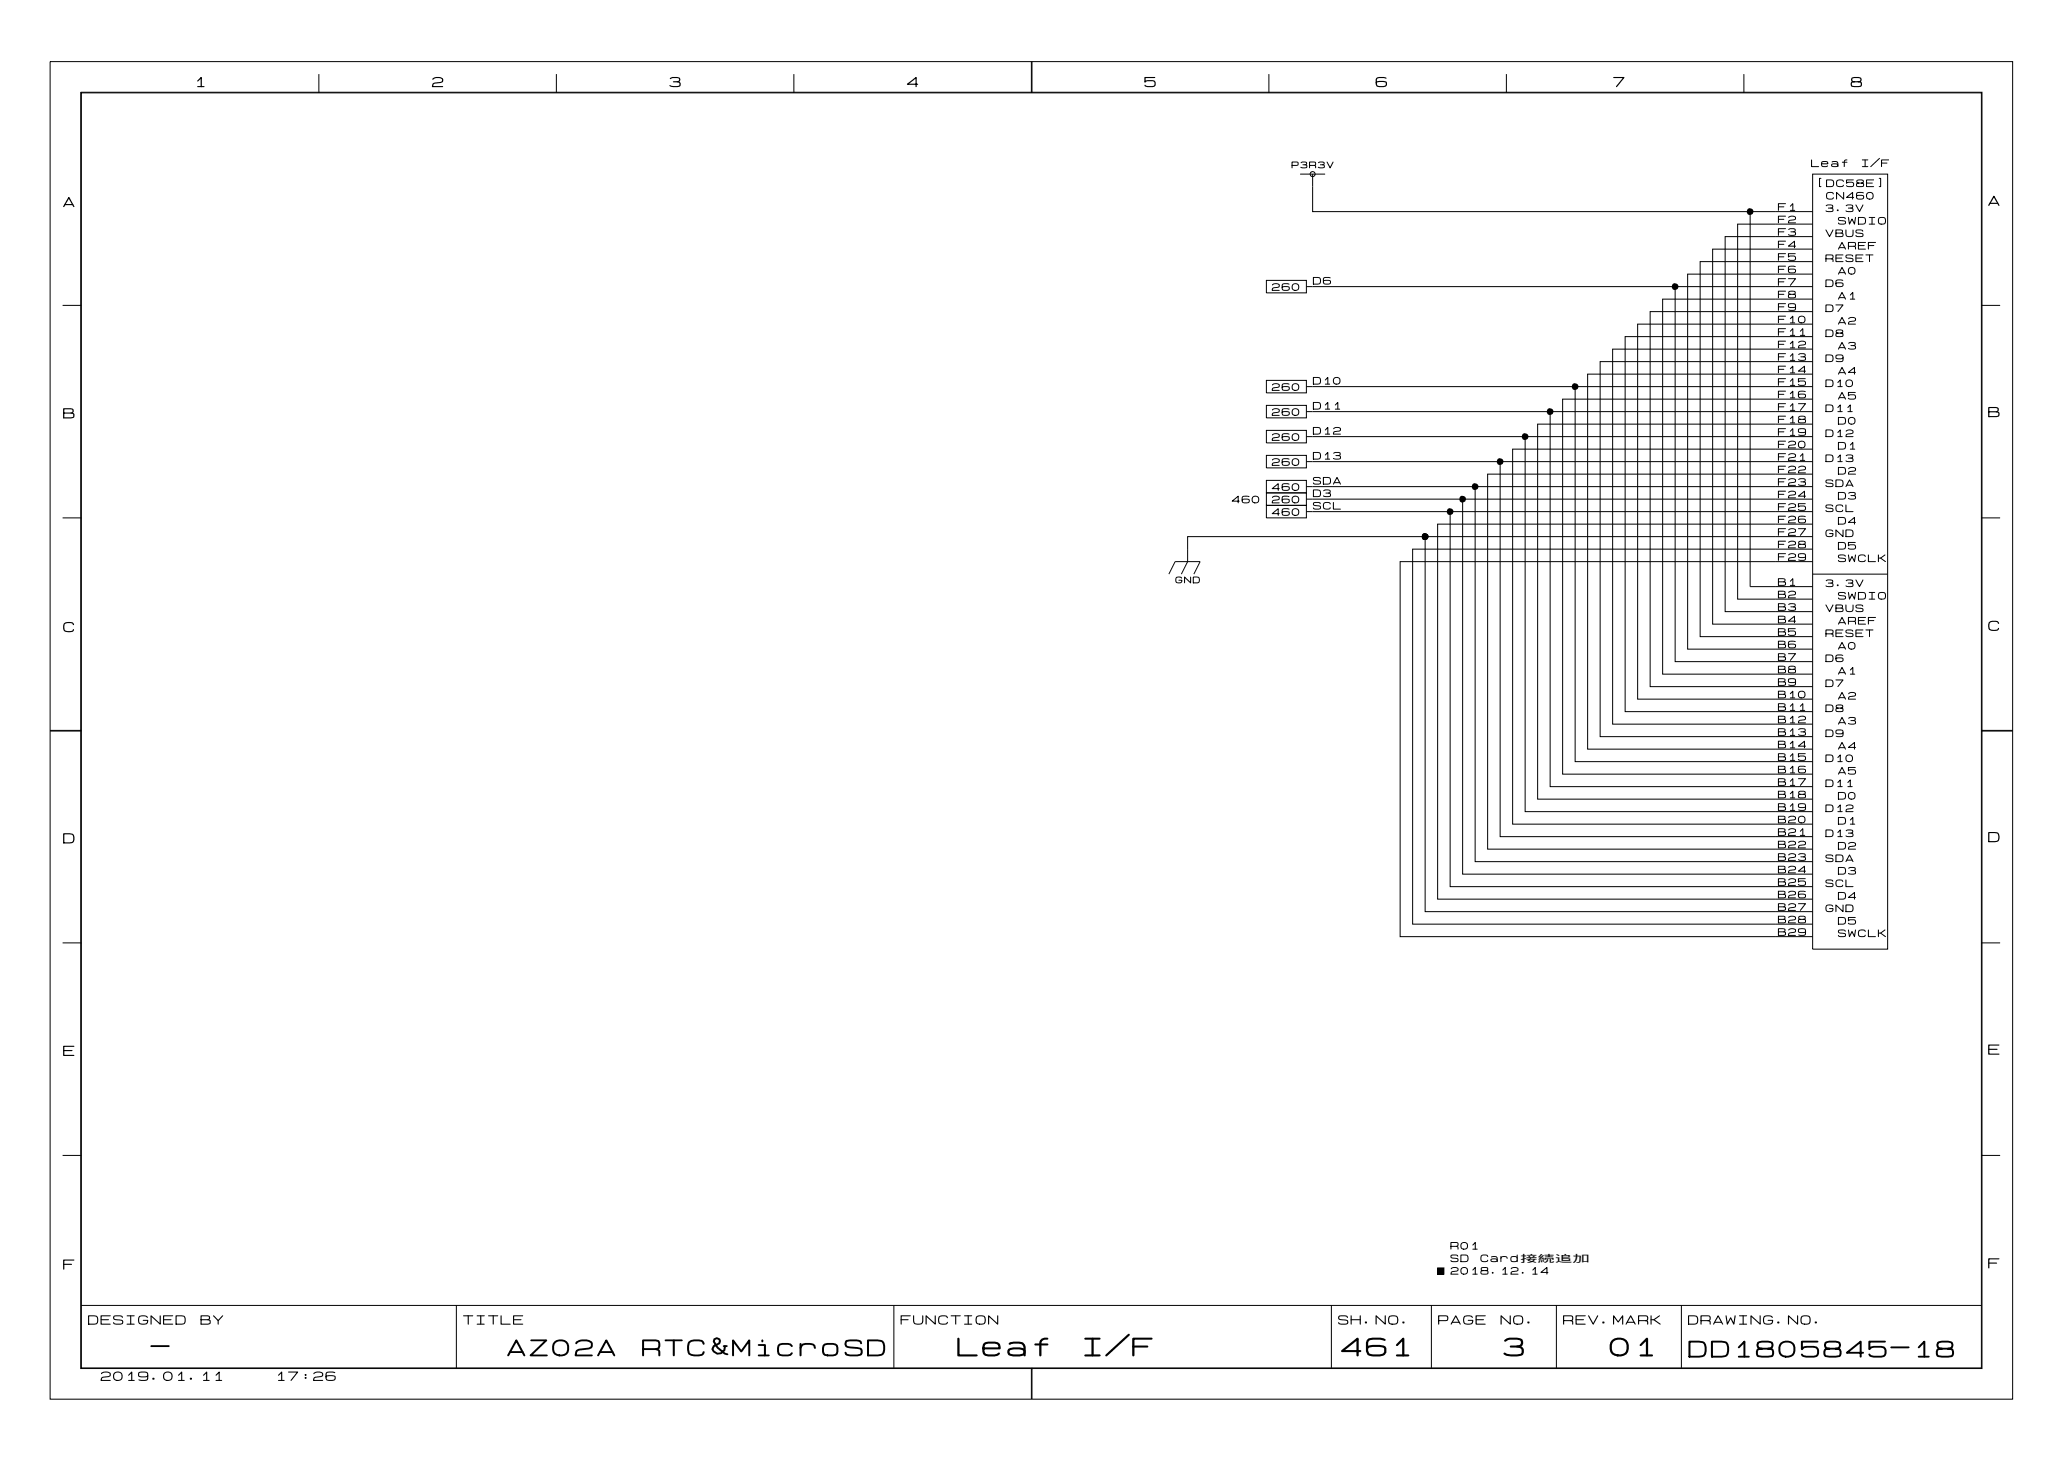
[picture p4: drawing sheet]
<svg xmlns="http://www.w3.org/2000/svg" width="297mm" height="210mm" viewBox="0 0 297 210" stroke-linecap="round" stroke-linejoin="round" font-family="sans-serif">
<g fill="none" stroke="#000" stroke-width=".14">
<path d="M7.2 8.9h282v192.1h-282zM11.6 13.3h273.2v183.3h-273.2zM11.7 13.3h273v183.2h-273zM45.8 10.6v2.7M79.9 10.6v2.7M114.1 10.6v2.7M148.2 8.9v4.4M148.3 8.9v4.4M182.3 10.6v2.7M216.4 10.6v2.7M250.6 10.6v2.7M186.8 25h3.6"/>
<path d="M188.6 25v5.4h71.8M251.4 30.4v53.9h3.6M260.4 25h10.8v111.4h-10.8zM260.4 32.2h-10.7v53.9h5.3M260.4 35.8h-14.3v53.9h8.9M260.4 34h-12.5v53.9h7.1M260.4 39.4h-17.9v53.9h12.5M260.4 37.6h-16.1v53.9h10.7M9 43.9h2.7M181.9 54.6h5.8v1.8h-5.8zM181.9 58.2h5.8v1.8h-5.8zM181.9 40.3h5.8v1.8h-5.8z"/>
<path d="M187.7 59.1h35M187.7 55.5h38.6M240.7 41.2h-53M255 53.8h-26.9v53.8h26.9M255 57.3h-30.5v53.9h30.5M255 57.3h5.4M255 53.8h5.4M260.4 52h-30.5v53.8h25.1M260.4 55.5h-34.1v53.9h28.7M260.4 48.4h-26.9v53.8h21.5M260.4 59.1h-37.7v53.9h32.3M260.4 43h-21.5v53.9h16.1"/>
<path d="M260.4 41.2h-19.7v53.9h14.3M260.4 46.6h-25.1v53.8h19.7M260.4 44.8h-23.3v53.9h17.9M260.4 50.2h-28.7v53.8h23.3M284.7 43.9h2.7M9 74.4h2.7M170.6 78.9v1.8l-.9 1.8M181.9 70.8h5.8v1.8h-5.8zM181.9 72.6h5.8v1.8h-5.8zM181.9 69h5.8v1.8h-5.8zM181.9 65.4h5.8v1.8h-5.8zM181.9 61.8h5.8v1.8h-5.8z"/>
<path d="M187.7 69.9h.9M187.7 66.3h27.8M187.7 71.7h.9M187.7 62.7h31.4M187.7 73.5h.9M188.6 69.9h23.3M188.6 73.5h19.7M188.6 71.7h21.5M204.8 77.1h-34.2v1.8M204.8 77.1v53.9h55.6M204.8 77.1h50.2M255 69.9h5.4"/>
<path d="M255 71.7h5.4M255 75.3h5.4M255 73.5h5.4M255 78.9h5.4M255 77.1h5.4M255 75.3h-48.4v53.9h53.8M255 69.9h-43.1v53.9h48.5M255 73.5h-46.7v53.9h52.1M255 78.9h-52v53.9h57.4M255 71.7h-44.9v53.9h50.3M260.4 66.3h-44.9v53.9h39.5M260.4 68.1h-46.7v53.9h41.3"/>
<path d="M260.4 64.5h-43.1v53.9h43.1M260.4 60.9h-39.5v53.9h39.5M260.4 62.7h-41.3v53.9h41.3M284.7 74.4h2.7M167.9 82.5l.9-1.8h3.6l-.9 1.8M255 80.7h-53.8v53.9h59.2M255 91.5h5.4M255 89.7h5.4M255 87.9h5.4M255 86.1h5.4M255 98.6h5.4M255 84.3h5.4"/>
<path d="M255 96.9h5.4M255 95.1h5.4M255 93.3h5.4M255 80.7h5.4M260.4 82.5h10.8M7.2 105h4.5M7.2 104.9h4.5M255 109.4h5.4M255 102.2h5.4M255 107.6h5.4M255 100.4h5.4M255 105.8h5.4"/>
<path d="M255 104h5.4M255 113h5.4M255 111.2h5.4M284.7 104.9h4.5M284.7 105h4.5M9 135.5h2.7M255 122h5.4M255 120.2h5.4M284.7 135.5h2.7M9 166h2.7M284.7 166h2.7M11.7 187.6h273"/>
<path d="M65.6 187.6v8.9M128.4 187.6v8.9M148.2 196.5v4.5M148.3 196.5v4.5M191.3 187.6v8.9M205.7 187.6v8.9M206.6 182.2h.8v.9h-.8zM223.6 187.6v8.9M241.6 187.6v8.9"/>
<circle cx="188.6" cy="25" r=".36"/>
</g>
<path d="M251.2 30l.2-.1 .5 .2v.3l-.1 .3-.4 .2-.3-.1-.1-.3v-.3zM222.4 58.7l.3-.1 .4 .3 .1 .2-.1 .4-.4 .1-.3-.1-.2-.2 .1-.3zM226 55.1h.3l.4 .2 .1 .2-.1 .4-.5 .1-.2-.1-.2-.2 .1-.3zM240.4 40.8l.3-.1 .4 .2 .1 .3-.2 .3-.4 .2-.3-.1-.1-.3v-.3zM204.5 76.7l.2-.1 .5 .2v.3l-.1 .3-.4 .2-.3-.1-.1-.3v-.3zM208 73.1l.3-.1 .4 .2 .1 .3-.1 .3-.4 .2-.3-.1-.1-.3v-.3zM209.8 71.3l.3-.1 .4 .2 .1 .3-.1 .3-.4 .2-.3-.1-.1-.3v-.3zM211.6 69.5l.3-.1 .4 .2 .1 .3-.1 .3-.4 .2-.3-.1-.1-.3v-.3zM215.2 65.9l.3-.1 .4 .2 .1 .3-.1 .3-.4 .2-.3-.1-.1-.2v-.4zM218.8 62.3l.3-.1 .4 .2 .1 .3-.1 .4-.4 .1-.3-.1-.1-.2v-.3zM206.6 182.2h.8v.9h-.8z" fill="#000"/>
<g font-size="3.6">
<text x="137.4" y="195.4">Leaf</text>
<text x="155.4" y="195.4">I/F</text>
<text x="192.5" y="195.4">461</text>
<text x="215.9" y="195.4">3</text>
<text x="231.1" y="195.4">01</text>
</g>
<g font-size="3.2">
<text x="21.6" y="195.3">-</text>
<text x="72.8" y="195.3">AZ02A</text>
<text x="92.1" y="195.3">RTC&amp;MicroSD</text>
<text x="242.5" y="195.5">DD1805845-18</text>
</g>
<g font-size="2">
<text x="27.9" y="12.8">1</text>
<text x="62" y="12.8">2</text>
<text x="96.1" y="12.8">3</text>
<text x="130.2" y="12.8">4</text>
<text x="164.3" y="12.8">5</text>
<text x="197.6" y="12.8">6</text>
<text x="231.7" y="12.8">7</text>
<text x="265.8" y="12.8">8</text>
<text x="285.6" y="29.8">A</text>
<text x="9" y="30">A</text>
<text x="9" y="60.4">B</text>
<text x="285.6" y="60.2">B</text>
<text x="9" y="91.1">C</text>
<text x="285.6" y="90.9">C</text>
<text x="9" y="121.4">D</text>
<text x="285.6" y="121.3">D</text>
<text x="9" y="152">E</text>
<text x="285.6" y="151.8">E</text>
<text x="9" y="182.7">F</text>
<text x="285.6" y="182.5">F</text>
</g>
<g font-size="1.8">
<text x="12.6" y="190.6">DESIGNED</text>
<text x="28.7" y="190.6">BY</text>
<text x="66.5" y="190.6">TITLE</text>
<text x="129.3" y="190.6">FUNCTION</text>
<text x="192.2" y="190.6">SH.NO.</text>
<text x="206.6" y="190.6">PAGE</text>
<text x="215.5" y="190.6">NO.</text>
<text x="224.5" y="190.6">REV.MARK</text>
<text x="242.5" y="190.6">DRAWING.NO.</text>
<text x="14.4" y="198.6">2019.01.11</text>
<text x="39.5" y="198.6">17:26</text>
</g>
<g font-size="1.4">
<text x="260.2" y="24.2">Leaf</text>
<text x="260.9" y="27.1">[DC58E]</text>
<text x="262.3" y="28.9">CN460</text>
<text x="267.3" y="24.2">I/F</text>
<text x="255.4" y="35.9">F4</text>
<text x="255.4" y="34.1">F3</text>
<text x="255.4" y="32.3">F2</text>
<text x="255.4" y="30.5">F1</text>
<text x="262.2" y="34.2">VBUS</text>
<text x="262.2" y="30.7">3.3V</text>
<text x="264" y="32.4">SWDIO</text>
<text x="182.7" y="42">260</text>
<text x="188.6" y="41.1">D6</text>
<text x="255.4" y="41.2">F7</text>
<text x="255.4" y="39.5">F6</text>
<text x="255.4" y="37.7">F5</text>
<text x="262.2" y="37.8">RESET</text>
<text x="262.2" y="41.4">D6</text>
<text x="264" y="39.6">A0</text>
<text x="264" y="36">AREF</text>
<text x="255.4" y="46.6">F10</text>
<text x="255.4" y="44.8">F9</text>
<text x="255.4" y="43">F8</text>
<text x="262.2" y="45">D7</text>
<text x="264" y="43.2">A1</text>
<text x="264" y="46.8">A2</text>
<text x="255.4" y="48.4">F11</text>
<text x="255.4" y="50.2">F12</text>
<text x="255.4" y="52">F13</text>
<text x="255.4" y="53.8">F14</text>
<text x="262.2" y="48.6">D8</text>
<text x="262.2" y="52.2">D9</text>
<text x="264" y="50.4">A3</text>
<text x="182.7" y="56.3">260</text>
<text x="182.7" y="59.9">260</text>
<text x="188.6" y="55.4">D10</text>
<text x="188.6" y="59">D11</text>
<text x="255.4" y="55.6">F15</text>
<text x="255.4" y="57.4">F16</text>
<text x="255.4" y="59.2">F17</text>
<text x="262.2" y="55.8">D10</text>
<text x="262.2" y="59.4">D11</text>
<text x="264" y="57.6">A5</text>
<text x="264" y="54">A4</text>
<text x="182.7" y="63.5">260</text>
<text x="188.6" y="62.6">D12</text>
<text x="255.4" y="61">F18</text>
<text x="255.4" y="62.8">F19</text>
<text x="255.4" y="64.6">F20</text>
<text x="262.2" y="63">D12</text>
<text x="264" y="61.2">D0</text>
<text x="264" y="64.8">D1</text>
<text x="182.7" y="70.7">460</text>
<text x="182.7" y="67.1">260</text>
<text x="188.6" y="69.8">SDA</text>
<text x="188.6" y="66.2">D13</text>
<text x="188.6" y="71.6">D3</text>
<text x="255.4" y="66.4">F21</text>
<text x="255.4" y="68.2">F22</text>
<text x="255.4" y="70">F23</text>
<text x="255.4" y="71.8">F24</text>
<text x="262.2" y="70.2">SDA</text>
<text x="262.2" y="66.6">D13</text>
<text x="264" y="72">D3</text>
<text x="264" y="68.4">D2</text>
<text x="176.9" y="72.5">460</text>
<text x="182.7" y="72.5">260</text>
<text x="182.7" y="74.3">460</text>
<text x="188.6" y="73.4">SCL</text>
<text x="255.4" y="73.6">F25</text>
<text x="255.4" y="75.4">F26</text>
<text x="255.4" y="77.2">F27</text>
<text x="262.2" y="77.3">GND</text>
<text x="262.2" y="73.8">SCL</text>
<text x="264" y="75.6">D4</text>
<text x="255.4" y="79">F28</text>
<text x="255.4" y="80.8">F29</text>
<text x="264" y="79.1">D5</text>
<text x="264" y="80.9">SWCLK</text>
<text x="255.4" y="84.4">B1</text>
<text x="255.4" y="86.1">B2</text>
<text x="255.4" y="87.9">B3</text>
<text x="255.4" y="89.7">B4</text>
<text x="262.2" y="84.5">3.3V</text>
<text x="262.2" y="88.1">VBUS</text>
<text x="264" y="86.3">SWDIO</text>
<text x="264" y="89.9">AREF</text>
<text x="255.4" y="91.5">B5</text>
<text x="255.4" y="93.3">B6</text>
<text x="255.4" y="95.1">B7</text>
<text x="262.2" y="91.7">RESET</text>
<text x="262.2" y="95.3">D6</text>
<text x="264" y="93.5">A0</text>
<text x="255.4" y="96.9">B8</text>
<text x="255.4" y="98.7">B9</text>
<text x="255.4" y="100.5">B10</text>
<text x="262.2" y="98.9">D7</text>
<text x="264" y="97.1">A1</text>
<text x="264" y="100.7">A2</text>
<text x="255.4" y="102.3">B11</text>
<text x="255.4" y="104.1">B12</text>
<text x="255.4" y="105.9">B13</text>
<text x="255.4" y="107.7">B14</text>
<text x="262.2" y="106.1">D9</text>
<text x="262.2" y="102.5">D8</text>
<text x="264" y="104.3">A3</text>
<text x="264" y="107.9">A4</text>
<text x="255.4" y="109.5">B15</text>
<text x="255.4" y="111.3">B16</text>
<text x="255.4" y="113.1">B17</text>
<text x="262.2" y="109.7">D10</text>
<text x="262.2" y="113.3">D11</text>
<text x="264" y="111.5">A5</text>
<text x="255.4" y="114.9">B18</text>
<text x="255.4" y="116.7">B19</text>
<text x="255.4" y="118.5">B20</text>
<text x="262.2" y="116.9">D12</text>
<text x="264" y="115.1">D0</text>
<text x="264" y="118.7">D1</text>
<text x="255.4" y="120.3">B21</text>
<text x="255.4" y="122.1">B22</text>
<text x="255.4" y="123.9">B23</text>
<text x="255.4" y="125.7">B24</text>
<text x="262.2" y="120.5">D13</text>
<text x="262.2" y="124">SDA</text>
<text x="264" y="122.2">D2</text>
<text x="264" y="125.8">D3</text>
<text x="255.4" y="127.5">B25</text>
<text x="255.4" y="129.3">B26</text>
<text x="255.4" y="131">B27</text>
<text x="262.2" y="131.2">GND</text>
<text x="262.2" y="127.6">SCL</text>
<text x="264" y="129.4">D4</text>
<text x="255.4" y="132.8">B28</text>
<text x="255.4" y="134.6">B29</text>
<text x="264" y="134.8">SWCLK</text>
<text x="264" y="133">D5</text>
<text x="208.3" y="179.7">R01</text>
<text x="208.3" y="183.3">2018.12.14</text>
<text x="208.3" y="181.5">SD</text>
<text x="212.7" y="181.5">Card接続追加</text>
</g>
<g font-size="1.3">
<text x="185.5" y="24.3">P3R3V</text>
<text x="168.8" y="84">GND</text>
</g>
</svg>
